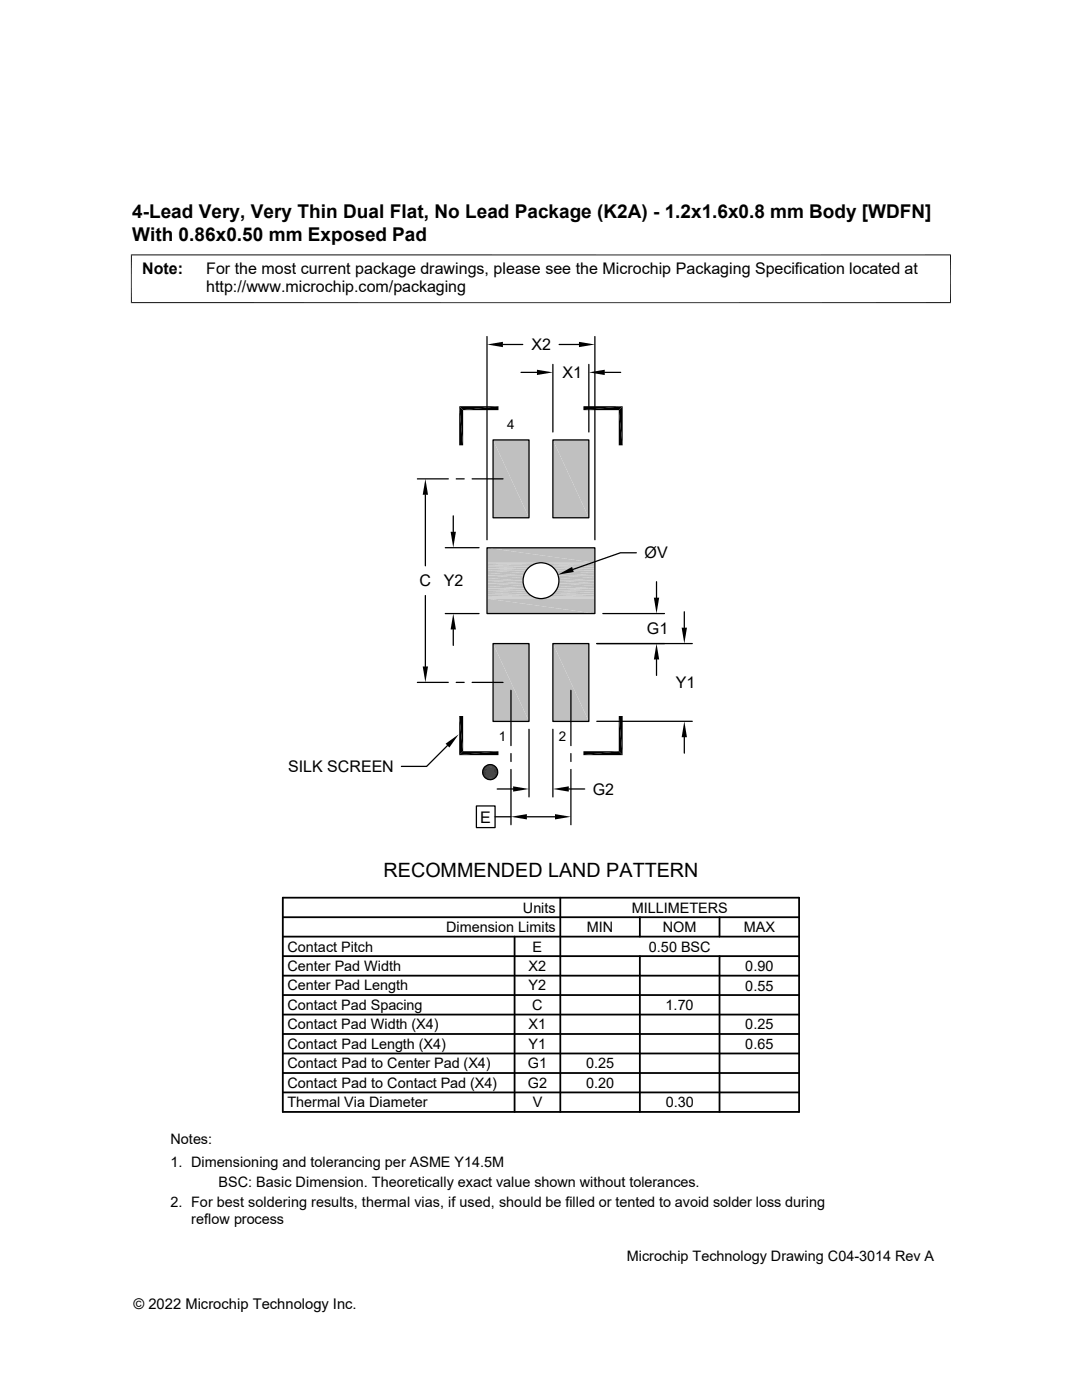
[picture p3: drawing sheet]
<svg xmlns="http://www.w3.org/2000/svg" width="216mm" height="279mm" viewBox="0 0 216 279" stroke-linecap="round" stroke-linejoin="round" font-family="sans-serif">
<g fill="#c0c0c0">
<path d="M97.2 109.3l21.5 3h-21.5z"/>
<path d="M97.2 109.3h21.5v3z"/>
</g>
<path d="M97.2 112.4h10.5M97.2 112.5h9.9M108.2 112.4h10.5M108.7 112.5h10" fill="none" stroke="#c0c0c0" stroke-width=".2"/>
<path d="M97.2 112.7h9.4M109.2 112.7h9.5" fill="none" stroke="#c0c0c0" stroke-width=".23"/>
<path d="M97.2 112.9h9M109.7 112.9h9" fill="none" stroke="#c0c0c0" stroke-width=".32"/>
<path d="M97.2 113.3h8.5M110.2 113.3h8.5" fill="none" stroke="#c0c0c0" stroke-width=".36"/>
<path d="M97.2 113.7h8.1M110.6 113.7h8.1" fill="none" stroke="#c0c0c0" stroke-width=".42"/>
<g fill="#c0c0c0">
<path d="M110.9 113.9l7.8 .4h-7.5z"/>
<path d="M110.9 113.9h7.8v.4z"/>
<path d="M97.2 113.9l7.5 .4h-7.5z"/>
<path d="M97.2 113.9h7.8l-.3 .4z"/>
<path d="M111.2 114.3l7.5 .5h-7.3z"/>
<path d="M111.2 114.3h7.5v.5z"/>
<path d="M97.2 114.3l7.3 .5h-7.3z"/>
<path d="M97.2 114.3h7.5l-.2 .5z"/>
<path d="M111.4 114.8l7.3 .6h-7.2z"/>
<path d="M111.4 114.8h7.3v.6z"/>
<path d="M97.2 114.8l7.2 .6h-7.2z"/>
<path d="M97.2 114.8h7.3l-.1 .6z"/>
<path d="M111.5 115.4l7.2 .5h-7.2z"/>
<path d="M111.5 115.4h7.2v.5z"/>
<path d="M97.2 115.4l7.2 .5h-7.2z"/>
<path d="M97.2 115.4h7.2v.5z"/>
<path d="M111.5 115.9l7.2 .5h-7.2z"/>
<path d="M111.5 115.9h7.2v.5z"/>
<path d="M97.2 115.9l7.2 .5h-7.2z"/>
<path d="M97.2 115.9h7.2v.5z"/>
<path d="M111.5 116.4l7.2 .5h-7.3z"/>
<path d="M111.5 116.4h7.2v.5z"/>
<path d="M97.2 116.4l7.3 .5h-7.3z"/>
<path d="M97.2 116.4h7.2l.1 .5z"/>
<path d="M111.4 116.9l7.3 .5h-7.5z"/>
<path d="M111.4 116.9h7.3v.5z"/>
<path d="M97.2 116.9l7.5 .5h-7.5z"/>
<path d="M97.2 116.9h7.3l.2 .5z"/>
<path d="M111.2 117.4l7.5 .5h-7.8z"/>
<path d="M111.2 117.4h7.5v.5z"/>
<path d="M97.2 117.4l7.8 .5h-7.8z"/>
<path d="M97.2 117.4h7.5l.3 .5z"/>
</g>
<path d="M97.2 118.1h8.1M110.6 118.1h8.1" fill="none" stroke="#c0c0c0" stroke-width=".42"/>
<path d="M97.2 118.5h8.5M110.2 118.5h8.5" fill="none" stroke="#c0c0c0" stroke-width=".36"/>
<path d="M97.2 118.8h9M109.7 118.8h9" fill="none" stroke="#c0c0c0" stroke-width=".32"/>
<path d="M97.2 119.1h9.4M109.2 119.1h9.5" fill="none" stroke="#c0c0c0" stroke-width=".23"/>
<path d="M97.2 119.3h9.9M97.2 119.4h10.5M108.2 119.4h10.5M108.7 119.3h10" fill="none" stroke="#c0c0c0" stroke-width=".2"/>
<g fill="#c0c0c0">
<path d="M97.2 119.5l21.5 2.9h-21.5z"/>
<path d="M97.2 119.5h21.5v2.9z"/>
</g>
<circle cx="108" cy="115.9" r="3.6" fill="none" stroke="#000" stroke-width=".25"/>
<g fill="#c0c0c0">
<path d="M110.3 87.8l7.2 15.5h-7.2z"/>
<path d="M110.3 87.8h7.2v15.5z"/>
<path d="M98.4 87.8l7.2 15.5h-7.2z"/>
<path d="M98.4 87.8h7.2v15.5z"/>
<path d="M110.3 128.4l7.2 15.6h-7.2z"/>
<path d="M110.3 128.4h7.2v15.6z"/>
<path d="M98.4 128.4l7.2 15.6h-7.2z"/>
<path d="M98.4 128.4h7.2v15.6z"/>
</g>
<g fill="none" stroke="#000" stroke-width=".25">
<path d="M97.2 67.2v40.5M100.4 68.7h3.9M104 74.3h3.1M110.3 72.7v13.5M111.6 68.7h3.9M117.5 72.7v13.5M118.7 67.2v40.5M120.7 74.3h3.1M83.3 95.6h6.2M84.9 98.7v14.2M91 95.6h1.6M94.2 95.6h6.2"/>
<path d="M98.4 87.8h7.2v15.5h-7.2zM110.3 87.8h7.2v15.5h-7.2zM84.9 118.9v14.1M88.9 109.3h6.7M90.4 103v3.1M97.2 109.3h21.5v13.1h-21.5zM127 110.3h-3.2l-9.5 3.3M131 116.1v3.2M83.3 136.2h6.2M88.9 122.4h6.7M90.4 125.6v3.2M91 136.2h1.6"/>
<path d="M94.2 136.2h6.2M98.4 128.4h7.2v15.6h-7.2zM102 137.8v11M110.3 128.4h7.2v15.6h-7.2zM113.9 137.8v11M119.1 128.4h19M120.3 122.4h12.3M131 131.6v3.2M136.5 122.1v3.2M89.3 148.8l-4.2 4.2h-5M99.2 157.5h3.2M102 150.4v1.6"/>
<path d="M102 153.6v11M105.6 145.5v13.5M110.3 145.5v13.5M113.5 157.5h3.2M113.9 150.4v1.6M113.9 153.6v11M119.1 144h19M136.5 147.1v3.2M95.1 160.8h3.7v4.4h-3.7zM98.8 163h3.2M105.1 163h5.6"/>
<circle cx="97.8" cy="154.1" r="1.49"/>
</g>
<g fill="none" stroke="#000" stroke-width=".36">
<path d="M56.4 179.2h103v42.7h-103zM111.8 179.2v42.7M56.4 183h103M56.4 186.9h103M56.4 194.7h103M56.4 190.8h103M56.4 198.6h103M102.7 186.9v35M127.7 183v3.9M127.7 190.8v31.1M143.6 183v3.9M143.6 190.8v31.1"/>
<path d="M56.4 202.5h103M56.4 206.4h103M56.4 218h103M56.4 210.2h103M56.4 214.1h103"/>
</g>
<g fill="#000">
<path d="M97.2 68.7l3.2-.5v1.1zM107.1 73.8l3.2 .5-3.2 .5zM115.5 68.2l3.2 .5-3.2 .6zM117.5 74.3l3.2-.5v1zM84.9 95.6l.5 3.1h-1.1zM91.6 81.1l.8 7.8h-.8zM91.6 81.1l.8 .8v7zM92.4 81.9l7.1-.8v.8zM91.6 81.1h7.9l-7.1 .8zM116.4 81.1h7.8l-7.8 .8zM116.4 81.9l7.8-.8-.7 .8zM123.5 81.9l.7 7h-.7z"/>
<path d="M123.5 81.9l.7-.8v7.8zM89.9 106.1h1.1l-.6 3.2zM111.3 114.7l2.9-1.6 .3 1.1zM130.5 119.3h1l-.5 3.1zM84.3 133h1.1l-.5 3.2zM90.4 122.4l.6 3.2h-1.1zM131 128.4l.5 3.2h-1zM136 125.3h1.1l-.6 3.1zM88.9 148.4l2.6-1.8-1.8 2.6zM91.6 142.9l.8 7-.8 .8zM91.6 142.9h.8v7zM96.8 155.3h1.9z"/>
<path d="M96.8 155.3h2zM96.8 153h2zM96.9 152.9l1.9 .1zM96.9 155.3l1.7 .1zM96.9 155.3h1.8zM96.9 152.9h1.8zM97 152.8l1.7 .1zM97 155.4l1.4 .1zM97 155.4h1.6zM97 152.8h1.6zM97.2 152.7l1.4 .1zM97.2 155.5h1.1z"/>
<path d="M97.2 155.5h1.2zM97.2 152.7h1.2zM97.3 152.7h1.1zM97.3 155.5l.9 .1zM97.3 155.5h1zM97.3 152.7h1zM97.5 152.6l.8 .1zM97.5 155.6h.5zM97.5 155.6h.7zM97.5 152.6h.7zM97.6 152.6h.6zM97.6 155.6h.4z"/>
<path d="M97.6 152.6h.4zM91.6 150.7l7.9-.8v.8zM91.6 150.7l.8-.8h7.1zM102.4 156.9l3.2 .6-3.2 .5zM110.3 157.5l3.2-.6v1.1zM116.4 149.9h7.1l-7.1 .8zM116.4 150.7l7.1-.8 .7 .8zM123.5 142.9l.7 7.8-.7-.8zM123.5 142.9h.7v7.8zM136.5 144l.6 3.1h-1.1zM102 163l3.1-.5v1zM110.7 162.5l3.2 .5-3.2 .5z"/>
</g>
<g fill="none" stroke="#000" stroke-width=".2">
<path d="M26.1 50.9h163.7M26.2 50.8v9.7M189.7 50.8v9.7M26.1 60.4h163.7M96.3 153.9h3M96.3 154h3M96.3 154.2h3M96.3 154.3h3M96.3 153.7h3M96.3 154.5h3M96.4 153.6h2.9M96.4 154.6h2.9"/>
<path d="M96.4 154.7h2.8M96.4 153.5h2.8M96.5 153.3h2.7M96.5 154.9h2.7M96.5 153.2h2.6M96.5 155h2.6M96.6 155.1h2.4M96.6 153.1h2.4M96.7 153h2.2M96.7 155.2h2.2"/>
</g>
<text font-size="3.9" x="76.5" y="175">RECOMMENDED LAND PATTERN</text>
<g font-size="3.8">
<text x="26.4" y="43.5">4-Lead Very, Very Thin Dual Flat, No Lead Package (K2A) - 1.2x1.6x0.8 mm Body [WDFN]</text>
<text x="26.4" y="48">With 0.86x0.50 mm Exposed Pad</text>
</g>
<g font-size="3.2">
<text x="28.4" y="54.6">Note:</text>
<text x="41.1" y="58.3">http://www.microchip.com/packaging</text>
<text x="41.1" y="54.6">For the most current package drawings, please see the Microchip Packaging Specification located at</text>
<text x="106.1" y="69.9">X2</text>
<text x="112.2" y="75.5">X1</text>
<text x="128.6" y="111.4">ØV</text>
<text x="83.7" y="117">C</text>
<text x="88.6" y="117">Y2</text>
<text x="129.1" y="126.6">G1</text>
<text x="134.9" y="137.3">Y1</text>
<text x="57.5" y="154.1">SILK SCREEN</text>
<text x="118.3" y="158.6">G2</text>
<text x="95.8" y="164.1">E</text>
</g>
<g font-size="2.9">
<text x="104.3" y="182.1">Units</text>
<text x="126" y="182.1">MILLIMETERS</text>
<text x="57.3" y="189.9">Contact Pitch</text>
<text x="89" y="186">Dimension Limits</text>
<text x="106.3" y="189.9">E</text>
<text x="117.1" y="186">MIN</text>
<text x="129.5" y="189.9">0.50 BSC</text>
<text x="132.3" y="186">NOM</text>
<text x="148.4" y="186">MAX</text>
<text x="57.3" y="193.8">Center Pad Width</text>
<text x="57.3" y="197.7">Center Pad Length</text>
<text x="105.5" y="197.7">Y2</text>
<text x="105.5" y="193.8">X2</text>
<text x="148.7" y="197.7">0.55</text>
<text x="148.7" y="193.8">0.90</text>
<text x="57.3" y="201.6">Contact Pad Spacing</text>
<text x="106.2" y="201.6">C</text>
<text x="132.8" y="201.6">1.70</text>
<text x="57.3" y="209.3">Contact Pad Length (X4)</text>
<text x="57.3" y="205.4">Contact Pad Width (X4)</text>
<text x="105.5" y="209.3">Y1</text>
<text x="105.5" y="205.4">X1</text>
<text x="148.7" y="209.3">0.65</text>
<text x="148.7" y="205.4">0.25</text>
<text x="57.3" y="213.2">Contact Pad to Center Pad (X4)</text>
<text x="105.3" y="213.2">G1</text>
<text x="116.9" y="213.2">0.25</text>
<text x="57.3" y="217.1">Contact Pad to Contact Pad (X4)</text>
<text x="57.3" y="221">Thermal Via Diameter</text>
<text x="105.3" y="217.1">G2</text>
<text x="106.3" y="221">V</text>
<text x="116.9" y="217.1">0.20</text>
<text x="132.8" y="221">0.30</text>
<text x="34" y="228.3">Notes:</text>
<text x="34" y="232.9">1. Dimensioning and tolerancing per ASME Y14.5M</text>
<text x="43.6" y="236.9">BSC: Basic Dimension. Theoretically exact value shown without tolerances.</text>
<text x="34" y="241">2. For best soldering results, thermal vias, if used, should be filled or tented to avoid solder loss during</text>
<text x="38.1" y="244.3">reflow process</text>
<text x="125.1" y="251.7">Microchip Technology Drawing C04-3014 Rev A</text>
<text x="26.6" y="261.3">© 2022 Microchip Technology Inc.</text>
</g>
<g font-size="2.7">
<text x="101.2" y="85.6">4</text>
<text x="99.5" y="147.8">1</text>
<text x="111.5" y="147.8">2</text>
</g>
</svg>
